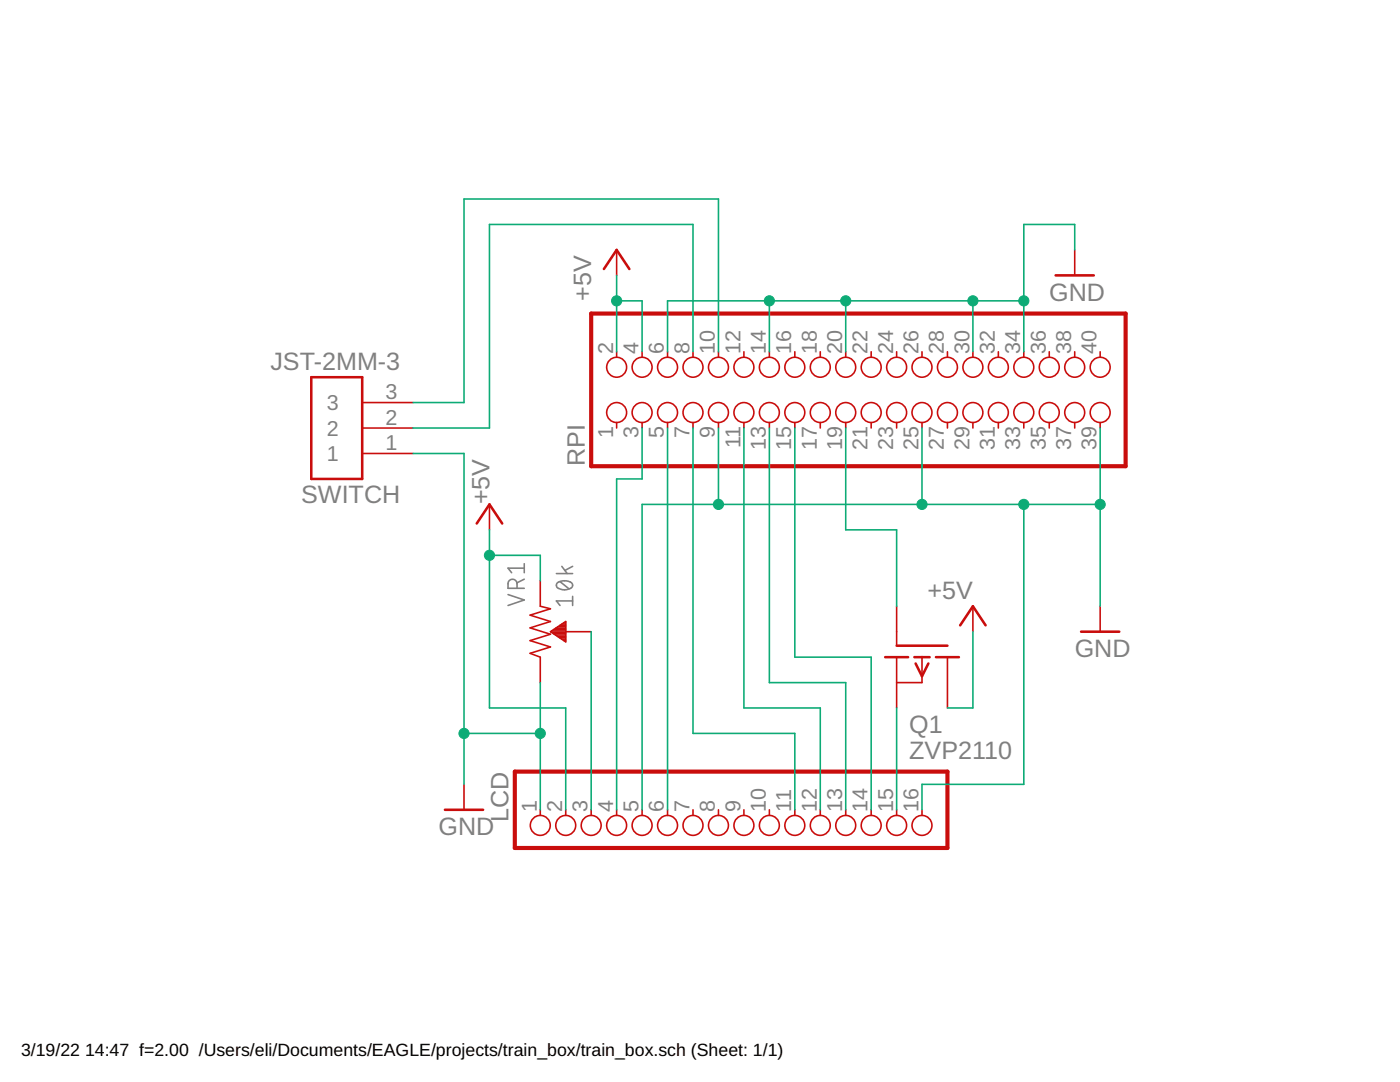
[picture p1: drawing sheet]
<svg xmlns="http://www.w3.org/2000/svg" width="279mm" height="216mm" viewBox="0 0 279 216" stroke-linecap="round" stroke-linejoin="round" font-family="sans-serif">
<path d="M101.4 118.6l3.2 1.1-3.2 1.1M103.2 117.4a1.57 1.57 0 0 0-.3-1.6 .89 .89 0 0 0-1-.1 .89 .89 0 0 0-.5 .8v.9h3.2M104.6 115.6l-1.4 .7M104.6 113.4h-3.2l.7 .9M104.6 112.5v1.8M111 114.4h3.3M111.1 116.4a2.32 2.32 0 0 1 3.2 .2v.2a1.54 1.54 0 0 1-2.1 .9l-1.1-.5-.1-.4zM111.8 116.1l1.8 1.4M112.1 113l1.1 1.4M114.3 119.9h-3.3l.8 .9M114.3 119v1.8M114.3 113l-1.5 .8" fill="none" stroke="#808080" stroke-width=".32"/>
<path d="M118 62.6h106.6v30.4h-106.6zM102.7 154h86.4v15.2h-86.4z" fill="none" stroke="#c90d0c" stroke-width=".83"/>
<g fill="none" stroke="#c90d0c" stroke-width=".32">
<path d="M123.1 49.9v5M214.5 49.9v5M123.1 70.2v1.1M128.1 70.2v1.1M133.2 70.2v1.1M138.3 70.2v1.1M143.4 70.2v1.1M148.5 70.2v1.1M153.5 70.2v1.1M158.6 70.2v1.1M163.7 70.2v1.1M168.8 70.2v1.1"/>
<path d="M173.9 70.2v1.1M178.9 70.2v1.1M184 70.2v1.1M189.1 70.2v1.1M194.2 70.2v1.1M199.2 70.2v1.1M204.3 70.2v1.1M209.4 70.2v1.1M214.5 70.2v1.1M219.6 70.2v1.1M72.3 90.5h10.1M72.3 85.4h10.1"/>
<path d="M72.3 80.3h10.1M123.1 84.3v1.1M128.1 84.3v1.1M133.2 84.3v1.1M138.3 84.3v1.1M143.4 84.3v1.1M148.5 84.3v1.1M153.5 84.3v1.1M158.6 84.3v1.1M163.7 84.3v1.1M168.8 84.3v1.1M173.9 84.3v1.1"/>
<path d="M178.9 84.3v1.1M184 84.3v1.1M189.1 84.3v1.1M194.2 84.3v1.1M199.2 84.3v1.1M204.3 84.3v1.1M209.4 84.3v1.1M214.5 84.3v1.1M219.6 84.3v1.1M97.7 100.6v5.1M107.8 115.9v5.1l2.1 .5-4.1 1.2 4.1 1.3-4.1 1.3 4.1 1.3-4.1 1.2 4.1 1.3-4.1 1.3 2 .7v5.1M109.9 126l3-2v4.1z"/>
<path d="M110 126.2h2.9M110.1 125.9h2.8M110.4 126.4h2.5M110.5 125.6h2.4M110.9 126.7h2M110.9 125.3h2M111.3 127h1.6M111.3 125.1h1.6M111.7 127.3h1.2M111.7 124.8h1.2M112.1 127.5h.8M112.1 124.5h.8"/>
<path d="M112.5 127.8h.4M112.5 124.2h.4M112.9 126h5.1M178.9 121v7.7M178.9 131.1v10.2M184 131.1v5.1h-5.1M189.1 131.1v10.2M194.2 121v5M219.6 121v5M92.6 156.5v5.1M107.8 161.6v1.1M112.9 161.6v1.1"/>
<path d="M118 161.6v1.1M123.1 161.6v1.1M128.1 161.6v1.1M133.2 161.6v1.1M138.3 161.6v1.1M143.4 161.6v1.1M148.5 161.6v1.1M153.5 161.6v1.1M158.6 161.6v1.1M163.7 161.6v1.1M168.8 161.6v1.1M173.9 161.6v1.1"/>
<path d="M178.9 161.6v1.1M184 161.6v1.1"/>
<circle cx="123.1" cy="73.3" r="1.99"/>
<circle cx="128.1" cy="73.3" r="1.99"/>
<circle cx="133.2" cy="73.3" r="1.99"/>
<circle cx="138.3" cy="73.3" r="1.99"/>
<circle cx="143.4" cy="73.3" r="1.99"/>
<circle cx="148.5" cy="73.3" r="1.99"/>
<circle cx="153.5" cy="73.3" r="1.99"/>
<circle cx="158.6" cy="73.3" r="1.99"/>
<circle cx="163.7" cy="73.3" r="1.99"/>
<circle cx="168.8" cy="73.3" r="1.99"/>
<circle cx="173.9" cy="73.3" r="1.99"/>
<circle cx="178.9" cy="73.3" r="1.99"/>
<circle cx="184" cy="73.3" r="1.99"/>
<circle cx="189.1" cy="73.3" r="1.99"/>
<circle cx="194.2" cy="73.3" r="1.99"/>
<circle cx="199.2" cy="73.3" r="1.99"/>
<circle cx="204.3" cy="73.3" r="1.99"/>
<circle cx="209.4" cy="73.3" r="1.99"/>
<circle cx="214.5" cy="73.3" r="1.99"/>
<circle cx="219.6" cy="73.3" r="1.99"/>
<circle cx="123.1" cy="82.3" r="1.99"/>
<circle cx="128.1" cy="82.3" r="1.99"/>
<circle cx="133.2" cy="82.3" r="1.99"/>
<circle cx="138.3" cy="82.3" r="1.99"/>
<circle cx="143.4" cy="82.3" r="1.99"/>
<circle cx="148.5" cy="82.3" r="1.99"/>
<circle cx="153.5" cy="82.3" r="1.99"/>
<circle cx="158.6" cy="82.3" r="1.99"/>
<circle cx="163.7" cy="82.3" r="1.99"/>
<circle cx="168.8" cy="82.3" r="1.99"/>
<circle cx="173.9" cy="82.3" r="1.99"/>
<circle cx="178.9" cy="82.3" r="1.99"/>
<circle cx="184" cy="82.3" r="1.99"/>
<circle cx="189.1" cy="82.3" r="1.99"/>
<circle cx="194.2" cy="82.3" r="1.99"/>
<circle cx="199.2" cy="82.3" r="1.99"/>
<circle cx="204.3" cy="82.3" r="1.99"/>
<circle cx="209.4" cy="82.3" r="1.99"/>
<circle cx="214.5" cy="82.3" r="1.99"/>
<circle cx="219.6" cy="82.3" r="1.99"/>
<circle cx="107.8" cy="164.7" r="1.99"/>
<circle cx="112.9" cy="164.7" r="1.99"/>
<circle cx="118" cy="164.7" r="1.99"/>
<circle cx="123.1" cy="164.7" r="1.99"/>
<circle cx="128.1" cy="164.7" r="1.99"/>
<circle cx="133.2" cy="164.7" r="1.99"/>
<circle cx="138.3" cy="164.7" r="1.99"/>
<circle cx="143.4" cy="164.7" r="1.99"/>
<circle cx="148.5" cy="164.7" r="1.99"/>
<circle cx="153.5" cy="164.7" r="1.99"/>
<circle cx="158.6" cy="164.7" r="1.99"/>
<circle cx="163.7" cy="164.7" r="1.99"/>
<circle cx="168.8" cy="164.7" r="1.99"/>
<circle cx="173.9" cy="164.7" r="1.99"/>
<circle cx="178.9" cy="164.7" r="1.99"/>
<circle cx="184" cy="164.7" r="1.99"/>
</g>
<path d="M120.5 53.7l2.6-3.8 2.5 3.8M210.7 54.9h7.6M62.1 75.3h10.2v20.3h-10.2zM95.1 104.5l2.6-3.9 2.5 3.9M176.7 131.1h4.5M178.9 128.8h10.2M182.5 131.1h3M182.7 132.4l1.3 2.5 1.3-2.5M186.8 131.1h4.6M191.6 124.8l2.6-3.8 2.5 3.8M215.8 126h7.6M88.8 161.6h7.6" fill="none" stroke="#c90d0c" stroke-width=".51"/>
<g fill="none" stroke="#0dab76" stroke-width=".32">
<path d="M123.1 54.9v15.3M214.5 49.9v-5.1h-10.2v25.4M123.1 60h5v10.2M138.3 70.2v-25.4h-40.6v40.6h-15.3M143.4 70.2v-30.5h-50.8v40.6h-10.2M153.5 60v10.2M168.8 60v10.2M194.2 60v10.2M204.3 60h-71.1v10.2M82.4 90.5h10.2v66M128.1 85.4v10.2h-5v66M133.2 85.4v76.2"/>
<path d="M138.3 85.4v60.9h20.3v15.3M143.4 85.4v15.2M148.5 85.4v55.9h15.2v20.3M153.5 85.4v50.8h15.3v25.4M158.6 85.4v45.7h15.3v30.5M168.8 85.4v20.3h10.1v15.3M184 85.4v15.2M219.6 85.4v35.6M97.7 105.7v35.6h15.2v20.3M97.7 110.8h10.1v5.1M204.3 100.6v55.9h-20.3v5.1M219.6 100.6h-91.5v61"/>
<path d="M107.8 136.2v25.4M118 126v35.6M194.2 126v15.3h-5.1M92.6 146.3h15.2M178.9 141.3v20.3"/>
</g>
<g fill="#0dab76" stroke="#0dab76" stroke-width=".2">
<circle cx="123.1" cy="60" r="1.02"/>
<circle cx="97.7" cy="110.8" r="1.02"/>
<circle cx="204.3" cy="60" r="1.02"/>
<circle cx="194.2" cy="60" r="1.02"/>
<circle cx="168.8" cy="60" r="1.02"/>
<circle cx="153.5" cy="60" r="1.02"/>
<circle cx="107.8" cy="146.3" r="1.02"/>
<circle cx="92.6" cy="146.3" r="1.02"/>
<circle cx="143.4" cy="100.6" r="1.02"/>
<circle cx="184" cy="100.6" r="1.02"/>
<circle cx="219.6" cy="100.6" r="1.02"/>
<circle cx="204.3" cy="100.6" r="1.02"/>
</g>
<g font-size="5" fill="#808080">
<text x="118" y="60" transform="rotate(-90 118 60)">+5V</text>
<text x="209.4" y="60">GND</text>
<text x="54" y="73.7">JST-2MM-3</text>
<text x="116.7" y="93" transform="rotate(-90 116.7 93)">RPI</text>
<text x="60.1" y="100.4">SWITCH</text>
<text x="97.7" y="100.7" transform="rotate(-90 97.7 100.7)">+5V</text>
<text x="185.1" y="119.4">+5V</text>
<text x="214.5" y="131.1">GND</text>
<text x="181.5" y="146.4">Q1</text>
<text x="181.5" y="151.4">ZVP2110</text>
<text x="87.5" y="166.7">GND</text>
<text x="101.5" y="164" transform="rotate(-90 101.5 164)">LCD</text>
</g>
<g font-size="4.3" fill="#808080">
<text x="122.4" y="70.6" transform="rotate(-90 122.4 70.6)">2</text>
<text x="127.4" y="70.6" transform="rotate(-90 127.4 70.6)">4</text>
<text x="132.5" y="70.6" transform="rotate(-90 132.5 70.6)">6</text>
<text x="137.6" y="70.6" transform="rotate(-90 137.6 70.6)">8</text>
<text x="142.7" y="70.6" transform="rotate(-90 142.7 70.6)">10</text>
<text x="147.8" y="70.6" transform="rotate(-90 147.8 70.6)">12</text>
<text x="152.8" y="70.6" transform="rotate(-90 152.8 70.6)">14</text>
<text x="157.9" y="70.6" transform="rotate(-90 157.9 70.6)">16</text>
<text x="163" y="70.6" transform="rotate(-90 163 70.6)">18</text>
<text x="168.1" y="70.6" transform="rotate(-90 168.1 70.6)">20</text>
<text x="173.1" y="70.6" transform="rotate(-90 173.1 70.6)">22</text>
<text x="178.2" y="70.6" transform="rotate(-90 178.2 70.6)">24</text>
<text x="183.3" y="70.6" transform="rotate(-90 183.3 70.6)">26</text>
<text x="188.4" y="70.6" transform="rotate(-90 188.4 70.6)">28</text>
<text x="193.5" y="70.6" transform="rotate(-90 193.5 70.6)">30</text>
<text x="198.5" y="70.6" transform="rotate(-90 198.5 70.6)">32</text>
<text x="203.6" y="70.6" transform="rotate(-90 203.6 70.6)">34</text>
<text x="208.7" y="70.6" transform="rotate(-90 208.7 70.6)">36</text>
<text x="213.8" y="70.6" transform="rotate(-90 213.8 70.6)">38</text>
<text x="218.9" y="70.6" transform="rotate(-90 218.9 70.6)">40</text>
<text x="65.2" y="81.9">3</text>
<text x="77" y="79.6">3</text>
<text x="65.2" y="86.9">2</text>
<text x="77" y="89.8">1</text>
<text x="77" y="84.7">2</text>
<text x="122.4" y="87.4" transform="rotate(-90 122.4 87.4)">1</text>
<text x="127.4" y="87.4" transform="rotate(-90 127.4 87.4)">3</text>
<text x="132.5" y="87.4" transform="rotate(-90 132.5 87.4)">5</text>
<text x="137.6" y="87.4" transform="rotate(-90 137.6 87.4)">7</text>
<text x="142.7" y="87.4" transform="rotate(-90 142.7 87.4)">9</text>
<text x="147.8" y="89.5" transform="rotate(-90 147.8 89.5)">11</text>
<text x="152.8" y="89.8" transform="rotate(-90 152.8 89.8)">13</text>
<text x="157.9" y="89.8" transform="rotate(-90 157.9 89.8)">15</text>
<text x="163" y="89.8" transform="rotate(-90 163 89.8)">17</text>
<text x="168.1" y="89.8" transform="rotate(-90 168.1 89.8)">19</text>
<text x="173.1" y="89.8" transform="rotate(-90 173.1 89.8)">21</text>
<text x="178.2" y="89.8" transform="rotate(-90 178.2 89.8)">23</text>
<text x="183.3" y="89.8" transform="rotate(-90 183.3 89.8)">25</text>
<text x="188.4" y="89.8" transform="rotate(-90 188.4 89.8)">27</text>
<text x="193.5" y="89.8" transform="rotate(-90 193.5 89.8)">29</text>
<text x="198.5" y="89.8" transform="rotate(-90 198.5 89.8)">31</text>
<text x="203.6" y="89.8" transform="rotate(-90 203.6 89.8)">33</text>
<text x="208.7" y="89.8" transform="rotate(-90 208.7 89.8)">35</text>
<text x="213.8" y="89.8" transform="rotate(-90 213.8 89.8)">37</text>
<text x="218.9" y="89.8" transform="rotate(-90 218.9 89.8)">39</text>
<text x="65.2" y="92">1</text>
<text x="107.1" y="162" transform="rotate(-90 107.1 162)">1</text>
<text x="112.2" y="162" transform="rotate(-90 112.2 162)">2</text>
<text x="117.3" y="162" transform="rotate(-90 117.3 162)">3</text>
<text x="122.4" y="162" transform="rotate(-90 122.4 162)">4</text>
<text x="127.4" y="162" transform="rotate(-90 127.4 162)">5</text>
<text x="132.5" y="162" transform="rotate(-90 132.5 162)">6</text>
<text x="137.6" y="162" transform="rotate(-90 137.6 162)">7</text>
<text x="142.7" y="162" transform="rotate(-90 142.7 162)">8</text>
<text x="147.8" y="162" transform="rotate(-90 147.8 162)">9</text>
<text x="152.8" y="162" transform="rotate(-90 152.8 162)">10</text>
<text x="157.9" y="162" transform="rotate(-90 157.9 162)">11</text>
<text x="163" y="162" transform="rotate(-90 163 162)">12</text>
<text x="168.1" y="162" transform="rotate(-90 168.1 162)">13</text>
<text x="173.1" y="162" transform="rotate(-90 173.1 162)">14</text>
<text x="178.2" y="162" transform="rotate(-90 178.2 162)">15</text>
<text x="183.3" y="162" transform="rotate(-90 183.3 162)">16</text>
</g>
<g font-size="3.5">
<text x="4.2" y="210.7">3/19/22</text>
<text x="17" y="210.7">14:47 f=2.00 /Users/eli/Documents/EAGLE/projects/train_box/train_box.sch (Sheet: 1/1)</text>
</g>
</svg>
